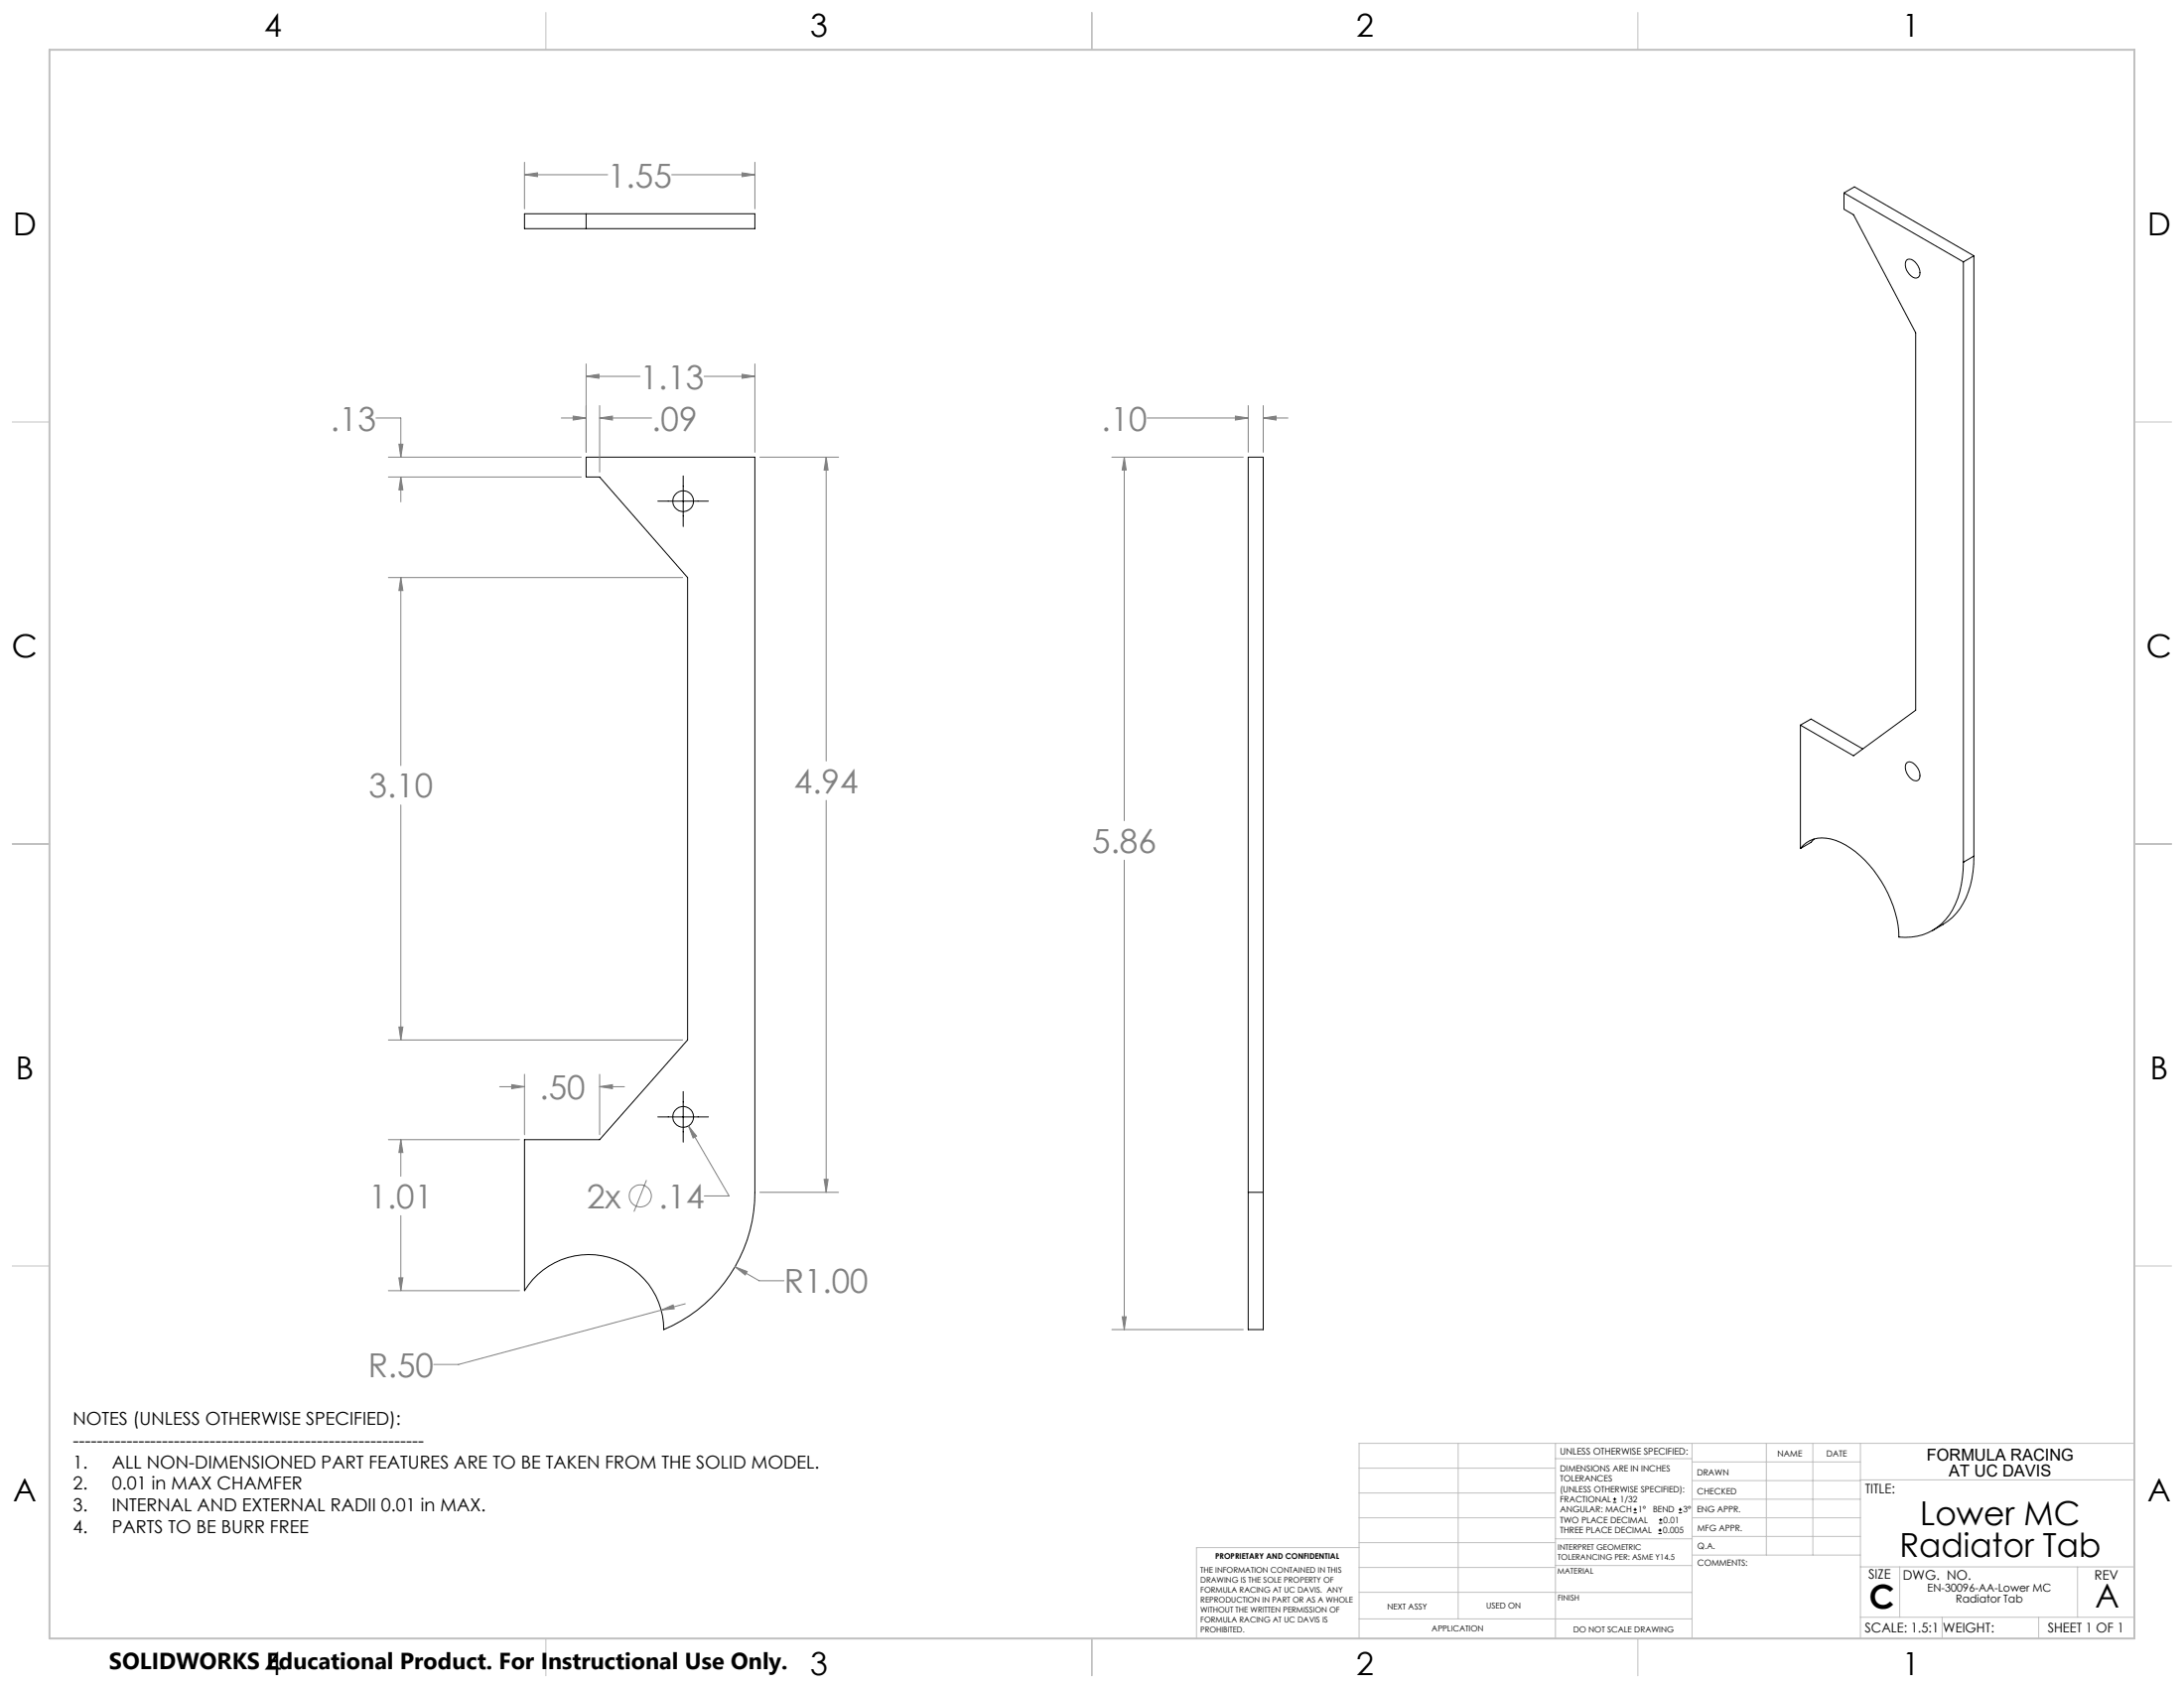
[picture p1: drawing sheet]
<svg xmlns="http://www.w3.org/2000/svg" width="559mm" height="432mm" viewBox="0 0 559 432" stroke-linecap="round" stroke-linejoin="round" font-family="sans-serif">
<g fill="none" stroke="#000" stroke-width=".25">
<path d="M134.2 54.7h58.9v3.8h-58.9zM150 54.7v3.8M471.8 49.4v4.1l2.4 1.4 15.9 30.2v96.6l-15.9 11.6-13.5-7.8M471.8 49.4l30.6 17.6M471.8 49.4l2.7-1.6 30.5 17.6M487.8 66.5a1.83 1.83 0 0 1 2.6 1 2.75 2.75 0 0 1 .3 3.5 2.13 2.13 0 0 1-2.5-1.3 2.84 2.84 0 0 1-.4-3.2zM502.4 67v153.6M505 65.4l-2.6 1.6M505 65.4v153.6M150 116.9h43.1v188.1a38.1 38.1 0 0 1-23.3 35.1 19.2 19.2 0 0 0-14-18.5 19.2 19.2 0 0 0-21.6 8.6v-38.7h19.2l22.5-25.5v-118.3l-22.5-25.7h-3.4zM168.3 128.2h13M174.8 121.7v13"/>
<path d="M460.7 185.5v31.6M460.7 185.5l2.7-1.6 13.2 7.7M487.8 195.2a1.85 1.85 0 0 1 2.6 .8 2.8 2.8 0 0 1 .3 3.6 2.83 2.83 0 0 1-3.1-2.5 2.17 2.17 0 0 1 .2-1.9zM460.7 217.1a7.1 7.1 0 0 1 7.8-2.5 22.2 22.2 0 0 1 11.9 9.4 28.4 28.4 0 0 1 5.4 15.7 13.8 13.8 0 0 0 15.1-10 28.5 28.5 0 0 0 1.5-9.1M464.1 214.6l-.7 .9-2.7 1.6M505 219a21.1 21.1 0 0 1-5.5 15.7l-2.3 1.8-2.7 1.5M505 219l-2.6 1.6M174.8 279.2v13M168.3 285.7h13M319.4 305v35.1h3.8v-35.1M319.4 305v-188.1h3.8v188.1M319.4 305h3.8"/>
<path d="M412.7 384.3h.9M412.7 383.5h.9M413.1 383.1v.8M418 387h.8M418 386.2h.8M418.4 385.7v.9M424.3 392.3h.9M424.3 391.4h.9M424.5 389.6h.8M424.5 388.8h.8M424.7 391v.9M424.9 388.4v.8"/>
<path d="M429.5 387h.9M429.5 386.2h.9M429.9 385.7v.9"/>
<circle cx="174.8" cy="128.2" r="2.65"/>
<circle cx="174.8" cy="285.7" r="2.66"/>
</g>
<g fill="none" stroke="#808080" stroke-width=".25">
<path d="M134.2 44.7l3.3-.5v1zM134.2 41.5v11.9M134.2 44.7h21.3M171.9 44.7h21.2M189.9 44.2l3.2 .5-3.2 .5zM193.1 41.5v11.9M150 96.3l3.2-.6v1.1zM150 93.1v22.6M150 96.3h13.8M180.2 96.3h12.9M189.9 95.7l3.2 .6-3.2 .5zM193.1 93.1v22.6"/>
<path d="M96.2 106.9h6.4v10M99.4 116.9h49.3M102.1 113.6h1l-.5 3.3zM143.6 106.9h6.4M146.6 106.4l3.4 .5-3.4 .6zM153.4 106.9l3.3-.5v1.1zM153.4 106.9h13.3M153.4 103.8v17M194.4 116.9h20.2M211.4 116.9l.5 3.3h-1zM211.4 116.9v77.8M284.5 116.9h33.6"/>
<path d="M287.7 116.9l.4 3.3h-1zM287.7 116.9v93M293.5 106.9h25.9M316.1 106.4l3.3 .5-3.3 .6zM319.4 103.8v11.9M323.2 106.9l3.3-.5v1.1zM323.2 106.9h6.3M323.2 103.8v11.9M99.4 122h49.3M102.6 122l.5 3.3h-1zM102.6 122v6.4M99.4 147.7h75.3"/>
<path d="M102.6 147.7l.5 3.4h-1zM102.6 147.7v48.1M102.6 205.9v60.1M211.4 204.8v100.2M287.7 220v120.1M99.4 266h75.3M102.1 262.7h1l-.5 3.3zM127.8 278h6.4M130.9 277.5l3.3 .5-3.3 .5zM134.2 274.8v15.5M153.4 278l3.3-.5v1zM153.4 274.8v15.5"/>
<path d="M153.4 278h6.4M99.4 291.5h33.5M102.6 291.5l.5 3.3h-1zM102.6 291.5v9.4M176.1 288l2.1 2.6-.9 .5zM176.1 288l10.4 17.9h-6.3M102.6 311v19.2M165.4 301.9l-3.2 8.1M194.4 305h20.2M210.9 301.7h1l-.5 3.3zM99.4 330.2h33.5M102.1 326.9h1l-.5 3.3z"/>
<path d="M169.2 335.1l3-1.3 .3 1zM169.2 335.1l-51.9 13.9h-6.3M175.3 333.5l-6.1 1.6M188.1 324.1l3.1 1.2-.5 .8zM188.1 324.1l6.1 3.5h6.4M287.1 336.8h1l-.4 3.3zM284.5 340.1h33.6"/>
<circle cx="163.8" cy="305.9" r="2.83"/>
</g>
<g fill="none" stroke="#c0c0c0" stroke-width=".25">
<path d="M139.7 3.2v9.5M279.4 3.2v9.5M419.1 3.2v9.5M3.1 107.9h9.6M546.1 107.9h9.5M3.1 215.9h9.6M546.1 215.9h9.5M3.1 323.8h9.6M546.1 323.8h9.5M347.7 375.6h50.3M373.1 369.2v44.9M398 369.2v49.9"/>
<path d="M398 373.1h34.9M432.9 369.2v49.9M432.9 378.7h43.1M432.9 374h43.1M451.9 369.2v28.6M463.8 369.2v28.6M476 369.2v49.9M476 378.6h70.1M546.1 369.2h-198.4v49.9M347.7 394.6h50.3M347.7 388.3h50.3M347.7 381.9h50.3"/>
<path d="M347.7 395.9h-41.6v23.2M398 393.6h35M432.9 383.5h43.1M432.9 388.3h43.1M432.9 393h43.1M433 397.8h43M139.7 419.1v9.6M279.4 419.1v9.6M347.7 414.1h85.2M347.7 401h50.3M347.7 407.3h50.3M398 407.4h34.9"/>
<path d="M398 400.5h35M419.1 419.1v9.6M476 413.7h70.1M476 400.8h70.1M486.1 400.8v12.9M496.9 413.7v5.4M521.6 413.7v5.4M531.6 400.8v12.9"/>
</g>
<path d="M12.7 12.7h533.4v406.4h-533.4z" fill="none" stroke="#c0c0c0" stroke-width=".5"/>
<path d="M176.1 288l1.2 3.1 .9-.5zM188.1 324.1l2.6 2 .5-.8zM169.2 335.1l3.3-.3-.3-1zM102.6 291.5l.5 3.3h-1zM102.1 326.9h1l-.5 3.3zM102.6 147.7l.5 3.4h-1zM102.1 262.7h1l-.5 3.3zM102.1 113.6h1l-.5 3.3zM102.6 122l.5 3.3h-1zM189.9 95.7l3.2 .6-3.2 .5zM150 96.3l3.2-.6v1.1zM210.9 301.7h1l-.5 3.3zM211.4 116.9l.5 3.3h-1zM146.6 106.4l3.4 .5-3.4 .6zM153.4 106.9l3.3-.5v1.1zM153.4 278l3.3-.5v1zM130.9 277.5l3.3 .5-3.3 .5zM134.2 44.7l3.3-.5v1zM189.9 44.2l3.2 .5-3.2 .5zM316.1 106.4l3.3 .5-3.3 .6zM323.2 106.9l3.3-.5v1.1zM287.1 336.8h1l-.4 3.3zM287.7 116.9l.4 3.3h-1z" fill="#808080"/>
<g font-size="8.5" fill="#808080">
<text x="155.5" y="47.9">1.55</text>
<text x="163.8" y="99.5">1.13</text>
<text x="84.5" y="110.1">.13</text>
<text x="166.7" y="110.1">.09</text>
<text x="281.8" y="110.1">.10</text>
<text x="203.2" y="202.9">4.94</text>
<text x="94.4" y="204.1">3.10</text>
<text x="279.5" y="218.2">5.86</text>
<text x="138.1" y="281.2">.50</text>
<text x="94.4" y="309.1">1.01</text>
<text x="150.2" y="309.1">2x</text>
<text x="168.5" y="309.1">.14</text>
<text x="200.6" y="330.8">R1.00</text>
<text x="94.2" y="352.2">R.50</text>
</g>
<g font-size="8.5">
<text x="491.3" y="390.1">Lower MC</text>
<text x="486" y="398.2">Radiator Tab</text>
<text x="478.3" y="411.4">C</text>
<text x="536.1" y="411.3">A</text>
</g>
<g font-size="8.1">
<text x="67.6" y="9.3">4</text>
<text x="207.3" y="9.3">3</text>
<text x="347" y="9.3">2</text>
<text x="486.7" y="9.3">1</text>
<text x="3.3" y="60.1">D</text>
<text x="549.4" y="60.1">D</text>
<text x="3" y="168">C</text>
<text x="549.1" y="168">C</text>
<text x="4" y="276">B</text>
<text x="550.1" y="276">B</text>
<text x="3.3" y="383.9">A</text>
<text x="549.4" y="383.9">A</text>
<text x="67.6" y="428.4">4</text>
<text x="207.3" y="428.4">3</text>
<text x="347" y="428.4">2</text>
<text x="486.7" y="428.4">1</text>
</g>
<text font-size="5.9" x="27.9" y="427">SOLIDWORKS Educational Product. For Instructional Use Only.</text>
<g font-size="4.6">
<text x="18.6" y="364.4">NOTES (UNLESS OTHERWISE SPECIFIED):</text>
<text x="18.6" y="370">-----------------------------------------------------------</text>
<text x="18.6" y="375.5">1.</text>
<text x="28.7" y="375.5">ALL NON-DIMENSIONED PART FEATURES ARE TO BE TAKEN FROM THE SOLID MODEL.</text>
<text x="18.6" y="381.1">2.</text>
<text x="28.7" y="381.1">0.01 in MAX CHAMFER</text>
<text x="18.6" y="386.7">3.</text>
<text x="28.7" y="386.7">INTERNAL AND EXTERNAL RADII 0.01 in MAX.</text>
<text x="18.6" y="392.3">4.</text>
<text x="28.7" y="392.3">PARTS TO BE BURR FREE</text>
</g>
<g font-size="4.2">
<text x="493" y="373.5">FORMULA RACING</text>
<text x="498.7" y="377.8">AT UC DAVIS</text>
</g>
<g font-size="3.4">
<text x="477.2" y="381.9">TITLE:</text>
<text x="478.1" y="404">SIZE</text>
<text x="486.9" y="404">DWG. NO.</text>
<text x="535.9" y="404.1">REV</text>
<text x="477.2" y="417.7">SCALE: 1.5:1</text>
<text x="497.1" y="417.7">WEIGHT:</text>
<text x="523.9" y="417.6">SHEET 1 OF 1</text>
</g>
<g font-size="2.8">
<text x="493.2" y="407.2">EN-30096-AA-Lower MC</text>
<text x="500.4" y="410">Radiator Tab</text>
</g>
<text font-size="2.4" x="399.2" y="372.1">UNLESS OTHERWISE SPECIFIED:</text>
<g font-size="2.2">
<text x="399.2" y="376.4">DIMENSIONS ARE IN INCHES</text>
<text x="434.2" y="377.3">DRAWN</text>
<text x="454.8" y="372.5">NAME</text>
<text x="467.3" y="372.6">DATE</text>
<text x="399.2" y="379">TOLERANCES</text>
<text x="399.2" y="381.7">(UNLESS OTHERWISE SPECIFIED):</text>
<text x="434.3" y="382.2">CHECKED</text>
<text x="399.2" y="389.6">TWO PLACE DECIMAL</text>
<text x="399.2" y="384.3">FRACTIONAL</text>
<text x="399.2" y="387">ANGULAR: MACH</text>
<text x="414.5" y="384.3">1/32</text>
<text x="419.1" y="387">1°</text>
<text x="422.9" y="387">BEND</text>
<text x="425.6" y="389.6">0.01</text>
<text x="430.6" y="387">3°</text>
<text x="434.2" y="386.9">ENG APPR.</text>
<text x="399.2" y="392.3">THREE PLACE DECIMAL</text>
<text x="425.5" y="392.3">0.005</text>
<text x="434.3" y="391.6">MFG APPR.</text>
<text x="434.3" y="396.3">Q.A.</text>
<text x="434.3" y="400.5">COMMENTS:</text>
</g>
<g font-size="2.1">
<text x="354.9" y="411.6">NEXT ASSY</text>
<text x="380.3" y="411.6">USED ON</text>
<text x="366.3" y="417.4">APPLICATION</text>
<text x="402.5" y="417.5">DO NOT SCALE DRAWING</text>
</g>
<g font-size="2">
<text x="310.9" y="398.8">PROPRIETARY AND CONFIDENTIAL</text>
<text x="398.6" y="396.5">INTERPRET GEOMETRIC</text>
<text x="398.6" y="399">TOLERANCING PER: ASME Y14.5</text>
<text x="307.2" y="402.4">THE INFORMATION CONTAINED IN THIS</text>
<text x="307.2" y="404.9">DRAWING IS THE SOLE PROPERTY OF</text>
<text x="307.2" y="407.5">FORMULA RACING AT UC DAVIS. ANY</text>
<text x="398.5" y="402.6">MATERIAL</text>
<text x="307.2" y="410">REPRODUCTION IN PART OR AS A WHOLE</text>
<text x="307.2" y="412.5">WITHOUT THE WRITTEN PERMISSION OF</text>
<text x="398.5" y="409.4">FINISH</text>
<text x="307.2" y="415">FORMULA RACING AT UC DAVIS IS</text>
<text x="307.2" y="417.6">PROHIBITED.</text>
</g>
</svg>
